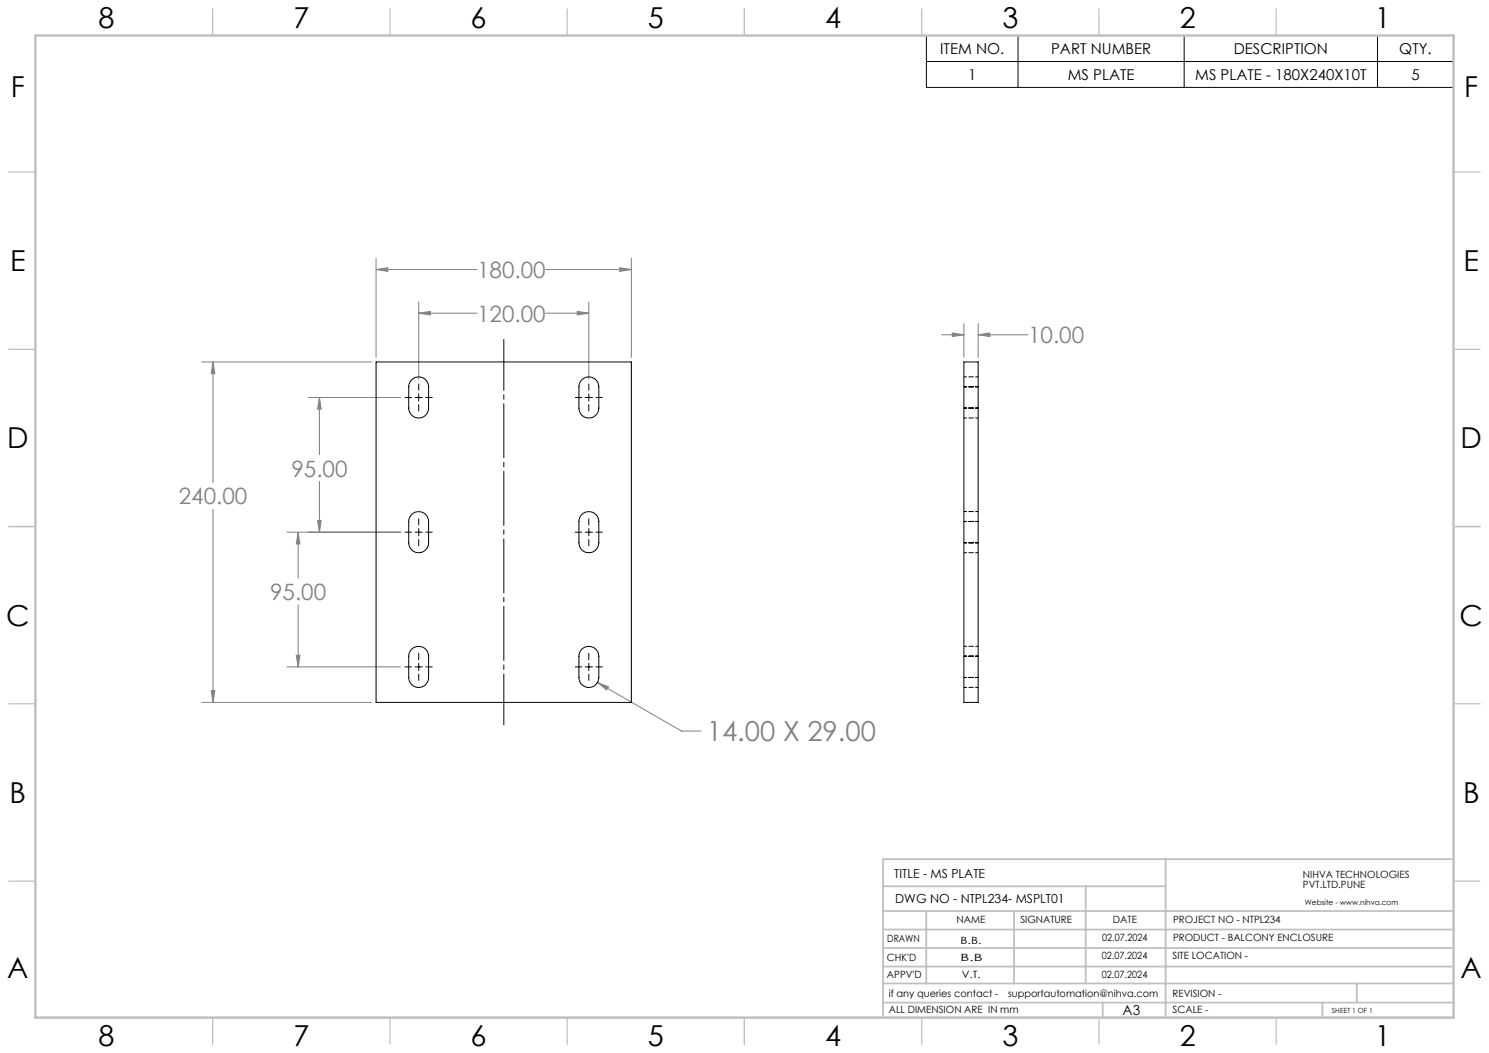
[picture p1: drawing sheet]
<svg xmlns="http://www.w3.org/2000/svg" width="420mm" height="297mm" viewBox="0 0 420 297" stroke-linecap="round" stroke-linejoin="round" font-family="sans-serif">
<g fill="none" stroke="#808080" stroke-width=".28">
<path d="M106.1 76l3.3-.5v1zM106.1 72.8v28M106.1 76h28.5M153.9 76h24.2M174.8 75.5l3.3 .5-3.3 .5zM178.1 72.8v28M118.1 88.3l3.3-.5v1zM118.1 85.2v21.8M118.1 88.3h16.5M153.9 88.3h12.2M162.8 87.8l3.3 .5-3.3 .5zM166.1 85.2v21.8"/>
<path d="M265.5 94.4h6.4M268.6 93.9l3.3 .5-3.3 .5zM271.9 91.3v9.5M275.9 94.4l3.3-.5v1zM275.9 91.3v9.5M275.9 94.4h14.1M56.9 102.1h47.9M60.1 102.1l.5 3.3h-1zM60.1 102.1v34M86.9 112.1h26.1M90.1 112.1l.5 3.3h-1zM90.1 112.1v16.1"/>
<path d="M90.1 135.8v14.3M60.1 143.6v54.5M80.9 150.1h32.1M84.1 150.1l.5 3.3h-1zM84.1 150.1v13M89.6 146.8h1l-.5 3.3zM84.1 170.6v17.5M56.9 198.1h47.9M59.6 194.8h1l-.5 3.3zM80.9 188.1h32.1M83.6 184.8h1l-.5 3.3zM168.5 192.5l3.1 1.2-.5 .9z"/>
<path d="M168.5 192.5l23.7 13.7h5.6"/>
</g>
<g fill="none" stroke="#000" stroke-width=".28">
<path d="M261.3 10h148.7v14.7h-148.7zM261.3 17.4h148.7M287.2 10v14.7M334 10v14.7M388.5 10v14.7M114.3 112.1h1.8M117.1 112.1h2M118.1 108.3v1.8M118.1 111.1v2M118.1 114.1v1.8M120.1 112.1h1.8M162.3 112.1h1.8"/>
<path d="M165.1 112.1h2M166.1 108.3v1.8M166.1 111.1v2M166.1 114.1v1.8M168.1 112.1h1.8M114.3 150.1h1.8M117.1 150.1h2M118.1 146.3v1.8M118.1 149.1v2M118.1 152.1v1.8M120.1 150.1h1.8M162.3 150.1h1.8"/>
<path d="M165.1 150.1h2M166.1 146.3v1.8M166.1 149.1v2M166.1 152.1v1.8M168.1 150.1h1.8M114.3 188.1h1.8M117.1 188.1h2M118.1 184.3v1.8M118.1 187.1v2M118.1 190.1v1.8M120.1 188.1h1.8M162.3 188.1h1.8"/>
<path d="M165.1 188.1h2M166.1 184.3v1.8M166.1 187.1v2M166.1 190.1v1.8M168.1 188.1h1.8"/>
</g>
<path d="M142.1 204.4v-108.7" fill="none" stroke="#000" stroke-width=".28" stroke-dasharray="15.2 1.3 1.3 1.3" stroke-dashoffset=".9"/>
<g fill="none" stroke="#c0c0c0" stroke-width=".35">
<path d="M60 2.5v7.5M110 2.5v7.5M160 2.5v7.5M210 2.5v7.5M260 2.5v7.5M310 2.5v7.5M360 2.5v7.5M2.5 48.5h7.5M410 48.5h7.5M2.5 98.5h7.5M410 98.5h7.5M2.5 148.5h7.5"/>
<path d="M410 148.5h7.5M2.5 198.5h7.5M410 198.5h7.5M2.5 248.5h7.5M410 248.5h7.5M60 287v7.5M110 287v7.5M160 287v7.5M210 287v7.5M260 287v7.5M310 287v7.5M360 287v7.5"/>
</g>
<g fill="none" stroke="#c0c0c0" stroke-width=".5">
<path d="M249.1 257h160.9M249.1 250h79.7M261.3 257v20.4M286 257v20.4M306.2 250v27.4M328.8 242.3v44.7M410 242.3h-160.9v44.7M249.1 272.6h160.9M249.1 267.4h160.9M249.1 262.2h160.9M249.1 277.4h160.9M382.7 277.4v5.4"/>
<path d="M249.1 282.8h160.9M311 282.8v4.2M373 282.8v4.2"/>
</g>
<path d="M10 10h400v277h-400z" fill="none" stroke="#c0c0c0" stroke-width=".7"/>
<g fill="#808080">
<path d="M168.5 192.5l3.1 1.2-.5 .9z"/>
<path d="M60.1 102.1l.5 3.3h-1zM59.6 194.8h1l-.5 3.3zM90.1 112.1l.5 3.3h-1zM89.6 146.8h1l-.5 3.3zM84.1 150.1l.5 3.3h-1zM83.6 184.8h1l-.5 3.3zM174.8 75.5l3.3 .5-3.3 .5zM106.1 76l3.3-.5v1zM118.1 88.3l3.3-.5v1zM162.8 87.8l3.3 .5-3.3 .5zM268.6 93.9l3.3 .5-3.3 .5zM275.9 94.4l3.3-.5v1z"/>
</g>
<path d="M106.1 102.1h72v96h-72zM116 107.3a2.79 2.79 0 0 1 3.1-.8 2.79 2.79 0 0 1 1.8 2.6v6a2.8 2.8 0 0 1-2.8 2.8 2.8 2.8 0 0 1-2.8-2.8v-6.5zM163.9 107.3a2.81 2.81 0 0 1 3.2-.8 2.81 2.81 0 0 1 1.8 2.6v6a2.8 2.8 0 0 1-2.8 2.8 2.8 2.8 0 0 1-2.8-2.8v-6.5zM271.9 102.1h4v96h-4zM116 145.3a2.79 2.79 0 0 1 3.1-.8 2.79 2.79 0 0 1 1.8 2.6v6a2.8 2.8 0 0 1-2.8 2.8 2.8 2.8 0 0 1-2.8-2.8v-6.5zM163.9 145.3a2.81 2.81 0 0 1 3.2-.8 2.81 2.81 0 0 1 1.8 2.6v6a2.8 2.8 0 0 1-2.8 2.8 2.8 2.8 0 0 1-2.8-2.8v-6.5zM116 183.3a2.8 2.8 0 0 1 3.1-.8 2.8 2.8 0 0 1 1.8 2.6v6a2.8 2.8 0 0 1-2.8 2.8 2.8 2.8 0 0 1-2.8-2.8v-6.5zM163.9 183.3a2.83 2.83 0 0 1 3.1-.8 2.83 2.83 0 0 1 1.9 2.6v6a2.8 2.8 0 0 1-2.8 2.8 2.8 2.8 0 0 1-2.8-2.8v-6.5z" fill="none" stroke="#000" stroke-width=".28"/>
<path d="M271.9 117.9h4M275.9 115.1h-4M275.9 109.1h-4M275.9 106.3h-4M271.9 155.9h4M275.9 153.1h-4M275.9 147.1h-4M275.9 144.3h-4M271.9 193.9h4M275.9 191.1h-4M275.9 185.1h-4M275.9 182.3h-4" fill="none" stroke="#000" stroke-width=".28" stroke-dasharray="1.3 .6" stroke-dashoffset=".5"/>
<g font-size="8.1">
<text x="27.8" y="8">8</text>
<text x="82.8" y="8">7</text>
<text x="132.8" y="8">6</text>
<text x="182.8" y="8">5</text>
<text x="232.8" y="8">4</text>
<text x="282.8" y="8">3</text>
<text x="332.8" y="8">2</text>
<text x="387.8" y="8">1</text>
<text x="3" y="27.2">F</text>
<text x="413" y="27.2">F</text>
<text x="2.8" y="76.5">E</text>
<text x="412.8" y="76.5">E</text>
<text x="2" y="126.5">D</text>
<text x="412" y="126.5">D</text>
<text x="1.7" y="176.5">C</text>
<text x="411.7" y="176.5">C</text>
<text x="2.7" y="226.5">B</text>
<text x="412.7" y="226.5">B</text>
<text x="2" y="275.7">A</text>
<text x="412" y="275.7">A</text>
<text x="27.8" y="295">8</text>
<text x="82.8" y="295">7</text>
<text x="132.8" y="295">6</text>
<text x="182.8" y="295">5</text>
<text x="232.8" y="295">4</text>
<text x="282.8" y="295">3</text>
<text x="332.8" y="295">2</text>
<text x="387.8" y="295">1</text>
</g>
<text font-size="7.8" fill="#808080" x="199.4" y="209.1">14.00 X 29.00</text>
<g font-size="6.3" fill="#808080">
<text x="134.6" y="78.4">180.00</text>
<text x="134.6" y="90.7">120.00</text>
<text x="290" y="96.8">10.00</text>
<text x="82.2" y="134.4">95.00</text>
<text x="50.4" y="142.3">240.00</text>
<text x="76.2" y="169.2">95.00</text>
</g>
<g font-size="4.2">
<text x="265.2" y="15.2">ITEM NO.</text>
<text x="296.5" y="15.2">PART NUMBER</text>
<text x="348" y="15.2">DESCRIPTION</text>
<text x="394.7" y="15.2">QTY.</text>
<text x="273.1" y="22.5">1</text>
<text x="301.2" y="22.5">MS PLATE</text>
<text x="337.1" y="22.5">MS PLATE - 180X240X10T</text>
<text x="398.1" y="22.5">5</text>
</g>
<text font-size="3.9" x="316.7" y="286.4">A3</text>
<g font-size="3.5">
<text x="252.2" y="247.7">TITLE - MS PLATE</text>
<text x="252.5" y="254.8">DWG NO - NTPL234- MSPLT01</text>
</g>
<g font-size="2.8">
<text x="367.5" y="247.7">NIHVA TECHNOLOGIES</text>
<text x="367.5" y="250.5">PVT.LTD.PUNE</text>
<text x="269.8" y="260.4">NAME</text>
<text x="287.8" y="260.4">SIGNATURE</text>
<text x="313.9" y="260.5">DATE</text>
<text x="330.9" y="260.5">PROJECT NO - NTPL234</text>
<text x="250.3" y="265.7">DRAWN</text>
<text x="270.9" y="266.1">B.B.</text>
<text x="310.9" y="265.5">02.07.2024</text>
<text x="330.9" y="265.5">PRODUCT - BALCONY ENCLOSURE</text>
<text x="250.2" y="271.1">CHK'D</text>
<text x="250.2" y="275.8">APPV'D</text>
<text x="270.9" y="271.1">B.B</text>
<text x="271.3" y="275.8">V.T.</text>
<text x="310.8" y="270.6">02.07.2024</text>
<text x="310.8" y="275.8">02.07.2024</text>
<text x="330.7" y="270.6">SITE LOCATION -</text>
<text x="250.7" y="281.1">if any queries contact -</text>
<text x="284.3" y="281.1">supportautomation@nihva.com</text>
<text x="330.7" y="281.1">REVISION -</text>
<text x="250.7" y="285.6">ALL DIMENSION ARE IN mm</text>
<text x="330.7" y="285.6">SCALE -</text>
</g>
<text font-size="2.1" x="368.1" y="255.1">Website - www.nihva.com</text>
<text font-size="2" x="375.7" y="285.6">SHEET 1 OF 1</text>
</svg>
